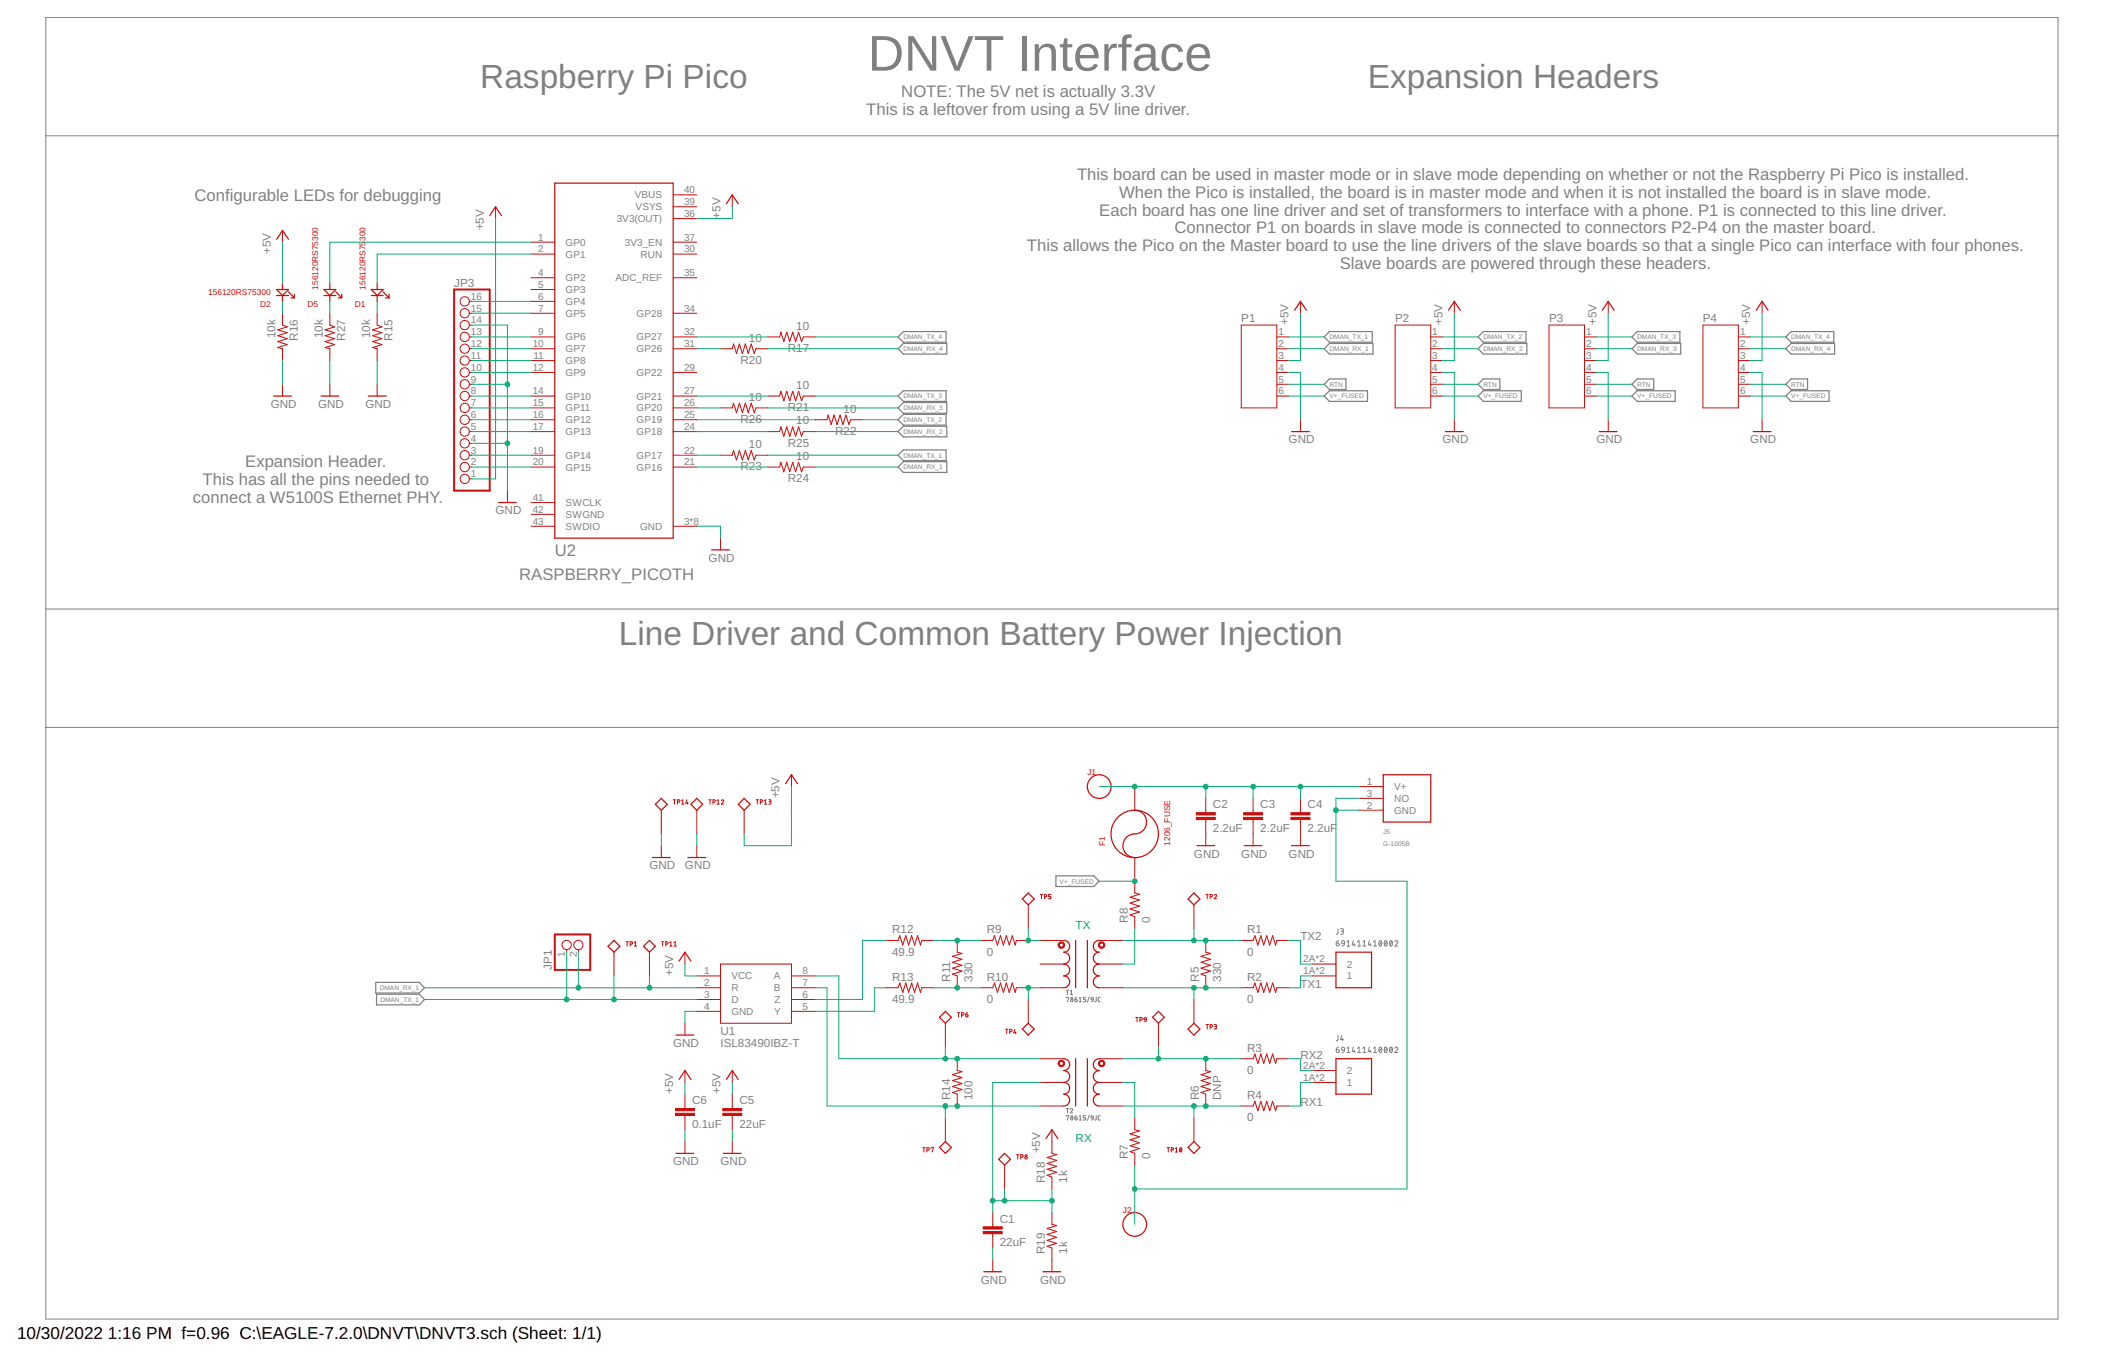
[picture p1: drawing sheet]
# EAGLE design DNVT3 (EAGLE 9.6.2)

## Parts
C1  22uF  1210_CAPACITOR  [1210]
C2  2.2uF  1210_CAPACITOR  [1210]
C3  2.2uF  1210_CAPACITOR  [1210]
C4  2.2uF  1210_CAPACITOR  [1210]
C5  22uF  1210_CAPACITOR  [1210]
C6  0.1uF  0603_CAPACITOR  [0603]
D1  156120RS75300  [1206_REV]
D2  156120RS75300  [1206_REV]
D5  156120RS75300  [1206_REV]
F1  1206_FUSE  [1206]
J1  BANANA  [BANANA]
J2  BANANA  [BANANA]
J3  691411410002  [691411410002]
J4  691411410002  [691411410002]
J5  G-1005B  [G-1005B]
JP1  PINHD-1X2  [1X02]
JP3  PINHD-1X16  [1X16]
P1  JST-PH6  [JST-PH6]
P2  JST-PH6  [JST-PH6]
P3  JST-PH6  [JST-PH6]
P4  JST-PH6  [JST-PH6]
R1  0  R-US_R0805  [R0805]
R2  0  R-US_R0805  [R0805]
R3  0  R-US_R0805  [R0805]
R4  0  R-US_R0805  [R0805]
R5  330  R-US_R0805  [R0805]
R6  DNP  R-US_R0805  [R0805]
R7  0  R-US_R0805  [R0805]
R8  0  R-US_R0805  [R0805]
R9  0  R-US_R0805  [R0805]
R10  0  R-US_R0805  [R0805]
R11  330  R-US_R0805  [R0805]
R12  49.9  R-US_R0805  [R0805]
R13  49.9  R-US_R0805  [R0805]
R14  100  1206_RESISTOR  [1206]
R15  10k  0603_RESISTOR  [0603]
R16  10k  0603_RESISTOR  [0603]
R17  10  0603_RESISTOR  [0603]
R18  1k  0603_RESISTOR  [0603]
R19  1k  0603_RESISTOR  [0603]
R20  10  0603_RESISTOR  [0603]
R21  10  0603_RESISTOR  [0603]
R22  10  0603_RESISTOR  [0603]
R23  10  0603_RESISTOR  [0603]
R24  10  0603_RESISTOR  [0603]
R25  10  0603_RESISTOR  [0603]
R26  10  0603_RESISTOR  [0603]
R27  10k  0603_RESISTOR  [0603]
T1  78615/9JC  [786]
T2  78615/9JC  [786]
TP1  5001  [5001]
TP2  5002  [5001]
TP3  5002  [5001]
TP4  5002  [5001]
TP5  5002  [5001]
TP6  5002  [5001]
TP7  5002  [5001]
TP8  5002  [5001]
TP9  5002  [5001]
TP10  5002  [5001]
TP11  5001  [5001]
TP12  5001  [5001]
TP13  5001  [5001]
TP14  5001  [5001]
U1  ISL83490IBZ-T  [SOIC8]
U2  RASPBERRY_PICOTH  [PICO-PKG-TH]

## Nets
+5V: C5.1 C6.1 D2.A JP3.1 P1.3 P2.3 P3.3 P4.3 R18.2 TP13.P$1 U1.1(VCC) U2.36(3V3(OUT))
DMAN_RX_1: JP1.2 P1.2 R24.1 TP11.P$1 U1.2(R)
DMAN_RX_2: P2.2 R25.1
DMAN_RX_3: P3.2 R26.1
DMAN_RX_4: P4.2 R20.1
DMAN_TX_1: JP1.1 P1.1 R23.1 TP1.P$1 U1.3(D)
DMAN_TX_2: P2.1 R22.1
DMAN_TX_3: P3.1 R21.1
DMAN_TX_4: P4.1 R17.1
GND: C1.2 C2.2 C3.2 C4.2 C5.2 C6.2 JP3.4 JP3.9 JP3.14 P1.4 P2.4 P3.4 P4.4 R15.2 R16.2 R19.1 R27.2 TP12.P$1 TP14.P$1 U1.4(GND) U2.3(GND) U2.8(GND) U2.13(GND) U2.18(GND) U2.23(GND) U2.28(GND) U2.33(GND) U2.38(GND)
N$1: R1.1 R5.2 T1.6 TP2.P$1
N$2: R2.1 R5.1 T1.4 TP3.P$1
N$3: R3.1 R6.2 T2.6 TP9.P$1
N$4: R4.1 R6.1 T2.4 TP10.P$1
N$5: R7.2 T2.5
N$6: R8.1 T1.5
N$7: C1.1 R18.1 R19.2 T2.2 TP8.P$1
N$8: R14.1 T2.3 TP7.P$1 U1.7(B)
N$9: R14.2 T2.1 TP6.P$1 U1.8(A)
N$10: R9.2 T1.1 TP5.P$1
N$11: R10.2 T1.3 TP4.P$1
N$12: R9.1 R11.2 R12.2
N$13: R10.1 R11.1 R13.2
N$14: R12.1 U1.6(Z)
N$15: R13.1 U1.5(Y)
N$16: R24.2 U2.21(GP16)
N$17: R23.2 U2.22(GP17)
N$18: D1.K R15.1
N$19: C2.1 C3.1 C4.1 F1.2 J1.P$1 J5.1(V+)
N$20: D2.K R16.1
N$21: R25.2 U2.24(GP18)
N$22: R22.2 U2.25(GP19)
N$23: R21.2 U2.27(GP21)
N$24: R26.2 U2.26(GP20)
N$25: R17.2 U2.32(GP27)
N$26: R20.2 U2.31(GP26)
N$27: D5.K R27.1
N$28: JP3.16 U2.6(GP4)
N$29: D1.A U2.2(GP1)
N$30: D5.A U2.1(GP0)
N$31: JP3.15 U2.7(GP5)
N$32: JP3.13 U2.9(GP6)
N$33: JP3.12 U2.10(GP7)
N$34: JP3.11 U2.11(GP8)
N$35: JP3.10 U2.12(GP9)
N$36: JP3.8 U2.14(GP10)
N$37: JP3.7 U2.15(GP11)
N$38: JP3.6 U2.16(GP12)
N$39: JP3.5 U2.17(GP13)
N$40: JP3.3 U2.19(GP14)
N$41: JP3.2 U2.20(GP15)
RTN: J2.P$1 J5.2(GND) J5.3(NO) P1.5 P2.5 P3.5 P4.5 R7.1
RX1: J4.1A J4.1B R4.2
RX2: J4.2A J4.2B R3.2
TX1: J3.1A J3.1B R2.2
TX2: J3.2A J3.2B R1.2
V+_FUSED: F1.1 P1.6 P2.6 P3.6 P4.6 R8.2
Unconnected: T1.2 U2.4(GP2) U2.5(GP3) U2.29(GP22) U2.30(RUN) U2.34(GP28) U2.35(ADC_REF) U2.37(3V3_EN) U2.41(SWCLK) U2.43(SWDIO)

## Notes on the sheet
- DNVT Interface
- Raspberry Pi Pico | Expansion Headers
- NOTE: The 5V net is actually 3.3V
  This is a leftover from using a 5V line driver.
- Configurable LEDs for debugging
- This board can be used in master mode or in slave mode depending on whether or not the Raspberry Pi Pico is installed. 
  When the Pico is installed, the board is in master mode and when it is not installed the board is in slave mode.
  Each board has one line driver and set of transformers to interface with a phone. P1 is connected to this line driver. 
  Connector P1 on boards in slave mode is connected to connectors P2-P4 on the master board.
  This allows the Pico on the Master board to use the line drivers of the slave boards so that a single Pico can interface with four phones.
  Slave boards are powered through these headers.
- Expansion Header. 
  This has all the pins needed to 
  connect a W5100S Ethernet PHY.
- Line Driver and Common Battery Power Injection
- TX
- RX

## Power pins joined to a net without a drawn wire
SWGND: U2.42(SWGND)
VBUS: U2.40(VBUS)
VSYS: U2.39(VSYS)
